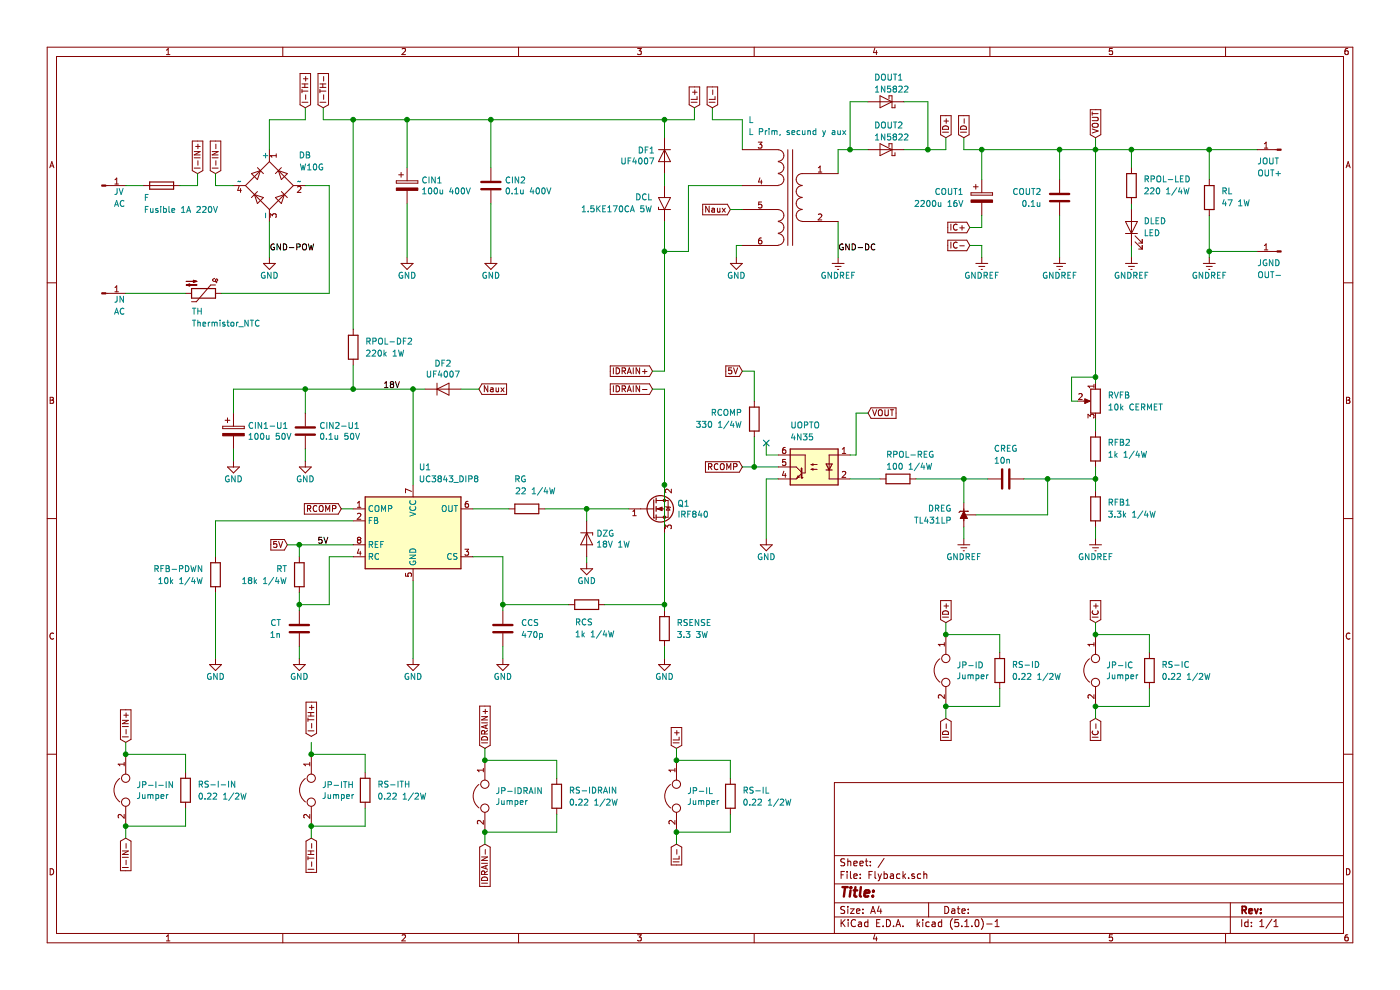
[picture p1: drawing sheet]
EESchema Schematic File Version 4
LIBS:Flyback-cache
EELAYER 29 0
EELAYER END
$Descr A4 11693 8268
encoding utf-8
Sheet 1 1
Title ""
Date ""
Rev ""
Comp ""
Comment1 ""
Comment2 ""
Comment3 ""
Comment4 ""
$EndDescr
$Comp
L Device:Thermistor_NTC TH
U 1 1
P 1700 2450
F 0 "TH" V 1850 2350 50  0000 L CNN
F 1 "Thermistor_NTC" V 1950 2350 50  0000 L CNN
F 2 "" H 1700 2500 50  0001 C CNN
F 3 "~" H 1700 2500 50  0001 C CNN
	1    1700 2450
	0    1    1    0   
$EndComp
$Comp
L Device:CP CIN1
U 1 1
P 3400 1550
F 0 "CIN1" H 3518 1596 50  0000 L CNN
F 1 "100u 400V" H 3518 1505 50  0000 L CNN
F 2 "" H 3438 1400 50  0001 C CNN
F 3 "~" H 3400 1550 50  0001 C CNN
	1    3400 1550
	1    0    0    -1  
$EndComp
$Comp
L Device:C CIN2
U 1 1
P 4100 1550
F 0 "CIN2" H 4215 1596 50  0000 L CNN
F 1 "0.1u 400V" H 4215 1505 50  0000 L CNN
F 2 "" H 4138 1400 50  0001 C CNN
F 3 "~" H 4100 1550 50  0001 C CNN
	1    4100 1550
	1    0    0    -1  
$EndComp
$Comp
L power:GND #PWR?
U 1 1
P 3400 2150
F 0 "#PWR?" H 3400 1900 50  0001 C CNN
F 1 "GND" H 3400 2000 50  0000 C CNN
F 2 "" H 3400 2150 50  0001 C CNN
F 3 "" H 3400 2150 50  0001 C CNN
	1    3400 2150
	1    0    0    -1  
$EndComp
$Comp
L power:GND #PWR?
U 1 1
P 4100 2150
F 0 "#PWR?" H 4100 1900 50  0001 C CNN
F 1 "GND" H 4100 2000 50  0000 C CNN
F 2 "" H 4100 2150 50  0001 C CNN
F 3 "" H 4100 2150 50  0001 C CNN
	1    4100 2150
	1    0    0    -1  
$EndComp
$Comp
L Connector:Conn_01x01_Male JV
U 1 1
P 850 1550
F 0 "JV" H 950 1500 50  0000 L CNN
F 1 "AC" H 950 1400 50  0000 L CNN
F 2 "" H 850 1550 50  0001 C CNN
F 3 "~" H 850 1550 50  0001 C CNN
	1    850  1550
	1    0    0    -1  
$EndComp
$Comp
L Connector:Conn_01x01_Male JN
U 1 1
P 850 2450
F 0 "JN" H 950 2400 50  0000 L CNN
F 1 "AC" H 950 2300 50  0000 L CNN
F 2 "" H 850 2450 50  0001 C CNN
F 3 "~" H 850 2450 50  0001 C CNN
	1    850  2450
	1    0    0    -1  
$EndComp
$Comp
L Device:R RPOL-DF2
U 1 1
P 2950 2900
F 0 "RPOL-DF2" H 3050 2950 50  0000 L CNN
F 1 "220k 1W" H 3050 2850 50  0000 L CNN
F 2 "" V 2880 2900 50  0001 C CNN
F 3 "~" H 2950 2900 50  0001 C CNN
	1    2950 2900
	1    0    0    -1  
$EndComp
$Comp
L Regulator_Controller:UC3843_DIP8 U1
U 1 1
P 3450 4450
F 0 "U1" H 3550 5000 50  0000 C CNN
F 1 "UC3843_DIP8" H 3750 4900 50  0000 C CNN
F 2 "Package_DIP:DIP-8_W7.62mm" H 3450 3950 50  0001 C CNN
F 3 "http://www.ti.com/lit/ds/symlink/uc3842.pdf" H 3450 4450 50  0001 C CNN
	1    3450 4450
	1    0    0    -1  
$EndComp
$Comp
L Diode_Bridge:W10G DB
U 1 1
P 2250 1550
F 0 "DB" V 2500 1200 50  0000 L CNN
F 1 "W10G" V 2400 1300 50  0000 R CNN
F 2 "Diode_THT:Diode_Bridge_Round_D9.8mm" H 2400 1675 50  0001 L CNN
F 3 "https://www.vishay.com/docs/88769/woo5g.pdf" H 2250 1550 50  0001 C CNN
	1    2250 1550
	0    -1   -1   0   
$EndComp
$Comp
L Transistor_FET:IRF740 Q1
U 1 1
P 5450 4250
F 0 "Q1" H 5656 4296 50  0000 L CNN
F 1 "IRF840" H 5656 4205 50  0000 L CNN
F 2 "Package_TO_SOT_THT:TO-220-3_Vertical" H 5700 4175 50  0001 L CIN
F 3 "http://www.vishay.com/docs/91054/91054.pdf" H 5450 4250 50  0001 L CNN
	1    5450 4250
	1    0    0    -1  
$EndComp
$Comp
L Diode:BA159 DF2
U 1 1
P 3700 3250
F 0 "DF2" H 3700 3466 50  0000 C CNN
F 1 "UF4007" H 3700 3375 50  0000 C CNN
F 2 "Diode_THT:D_DO-41_SOD81_P10.16mm_Horizontal" H 3700 3075 50  0001 C CNN
F 3 "http://diotec.com/tl_files/diotec/files/pdf/datasheets/ba157" H 3700 3250 50  0001 C CNN
	1    3700 3250
	1    0    0    -1  
$EndComp
$Comp
L Diode:BA159 DF1
U 1 1
P 5550 1300
F 0 "DF1" V 5504 1221 50  0000 R CNN
F 1 "UF4007" V 5595 1221 50  0000 R CNN
F 2 "Diode_THT:D_DO-41_SOD81_P10.16mm_Horizontal" H 5550 1125 50  0001 C CNN
F 3 "http://diotec.com/tl_files/diotec/files/pdf/datasheets/ba157" H 5550 1300 50  0001 C CNN
	1    5550 1300
	0    1    1    0   
$EndComp
$Comp
L Diode:ZPDxx DZG
U 1 1
P 4900 4500
F 0 "DZG" V 4854 4579 50  0000 L CNN
F 1 "18V 1W" V 4945 4579 50  0000 L CNN
F 2 "Diode_THT:D_DO-35_SOD27_P10.16mm_Horizontal" H 4900 4325 50  0001 C CNN
F 3 "http://diotec.com/tl_files/diotec/files/pdf/datasheets/zpd1" H 4900 4500 50  0001 C CNN
	1    4900 4500
	0    1    1    0   
$EndComp
$Comp
L power:GND #PWR?
U 1 1
P 6150 2150
F 0 "#PWR?" H 6150 1900 50  0001 C CNN
F 1 "GND" H 6150 2000 50  0000 C CNN
F 2 "" H 6150 2150 50  0001 C CNN
F 3 "" H 6150 2150 50  0001 C CNN
	1    6150 2150
	1    0    0    -1  
$EndComp
$Comp
L Device:R RG
U 1 1
P 4400 4250
F 0 "RG" V 4150 4250 50  0000 R CNN
F 1 "22 1/4W" V 4250 4150 50  0000 L CNN
F 2 "" V 4330 4250 50  0001 C CNN
F 3 "~" H 4400 4250 50  0001 C CNN
	1    4400 4250
	0    1    1    0   
$EndComp
$Comp
L Reference_Voltage:TL431LP DREG
U 1 1
P 8050 4300
F 0 "DREG" V 8100 4200 50  0000 R CNN
F 1 "TL431LP" V 8000 4200 50  0000 R CNN
F 2 "Package_TO_SOT_THT:TO-92_Inline" H 8050 4150 50  0001 C CIN
F 3 "http://www.ti.com/lit/ds/symlink/tl431.pdf" H 8050 4300 50  0001 C CIN
	1    8050 4300
	0    1    -1   0   
$EndComp
$Comp
L Device:R RSENSE
U 1 1
P 5550 5250
F 0 "RSENSE" H 5450 5300 50  0000 R CNN
F 1 "3.3 3W" H 5450 5200 50  0000 R CNN
F 2 "Resistor_THT:R_Axial_DIN0309_L9.0mm_D3.2mm_P15.24mm_Horizontal" V 5480 5250 50  0001 C CNN
F 3 "~" H 5550 5250 50  0001 C CNN
	1    5550 5250
	-1   0    0    -1  
$EndComp
$Comp
L Device:C CT
U 1 1
P 2500 5250
F 0 "CT" H 2350 5300 50  0000 R CNN
F 1 "1n" H 2350 5200 50  0000 R CNN
F 2 "" H 2538 5100 50  0001 C CNN
F 3 "~" H 2500 5250 50  0001 C CNN
	1    2500 5250
	1    0    0    -1  
$EndComp
$Comp
L Device:R RT
U 1 1
P 2500 4800
F 0 "RT" H 2400 4850 50  0000 R CNN
F 1 "18k 1/4W" H 2400 4750 50  0000 R CNN
F 2 "" V 2430 4800 50  0001 C CNN
F 3 "~" H 2500 4800 50  0001 C CNN
	1    2500 4800
	1    0    0    -1  
$EndComp
$Comp
L Diode:1N5822 DOUT2
U 1 1
P 7400 1250
F 0 "DOUT2" H 7500 1050 50  0000 R CNN
F 1 "1N5822" H 7500 1150 50  0000 R CNN
F 2 "Diode_THT:D_DO-201AD_P15.24mm_Horizontal" H 7400 1075 50  0001 C CNN
F 3 "http://www.vishay.com/docs/88526/1n5820.pdf" H 7400 1250 50  0001 C CNN
	1    7400 1250
	-1   0    0    1   
$EndComp
$Comp
L Diode:1N5822 DOUT1
U 1 1
P 7400 850
F 0 "DOUT1" H 7500 650 50  0000 R CNN
F 1 "1N5822" H 7500 750 50  0000 R CNN
F 2 "Diode_THT:D_DO-201AD_P15.24mm_Horizontal" H 7400 675 50  0001 C CNN
F 3 "http://www.vishay.com/docs/88526/1n5820.pdf" H 7400 850 50  0001 C CNN
	1    7400 850 
	-1   0    0    1   
$EndComp
$Comp
L power:GND #PWR?
U 1 1
P 2500 5500
F 0 "#PWR?" H 2500 5250 50  0001 C CNN
F 1 "GND" H 2500 5350 50  0000 C CNN
F 2 "" H 2500 5500 50  0001 C CNN
F 3 "" H 2500 5500 50  0001 C CNN
	1    2500 5500
	1    0    0    -1  
$EndComp
$Comp
L power:GND #PWR?
U 1 1
P 3450 5500
F 0 "#PWR?" H 3450 5250 50  0001 C CNN
F 1 "GND" H 3450 5350 50  0000 C CNN
F 2 "" H 3450 5500 50  0001 C CNN
F 3 "" H 3450 5500 50  0001 C CNN
	1    3450 5500
	1    0    0    -1  
$EndComp
$Comp
L power:GND #PWR?
U 1 1
P 5550 5500
F 0 "#PWR?" H 5550 5250 50  0001 C CNN
F 1 "GND" H 5550 5350 50  0000 C CNN
F 2 "" H 5550 5500 50  0001 C CNN
F 3 "" H 5550 5500 50  0001 C CNN
	1    5550 5500
	1    0    0    -1  
$EndComp
$Comp
L power:GND #PWR?
U 1 1
P 4200 5500
F 0 "#PWR?" H 4200 5250 50  0001 C CNN
F 1 "GND" H 4200 5350 50  0000 C CNN
F 2 "" H 4200 5500 50  0001 C CNN
F 3 "" H 4200 5500 50  0001 C CNN
	1    4200 5500
	1    0    0    -1  
$EndComp
$Comp
L power:GND #PWR?
U 1 1
P 4900 4700
F 0 "#PWR?" H 4900 4450 50  0001 C CNN
F 1 "GND" H 4900 4550 50  0000 C CNN
F 2 "" H 4900 4700 50  0001 C CNN
F 3 "" H 4900 4700 50  0001 C CNN
	1    4900 4700
	1    0    0    -1  
$EndComp
$Comp
L Device:R RCS
U 1 1
P 4900 5050
F 0 "RCS" V 4750 5150 50  0000 R CNN
F 1 "1k 1/4W" V 4650 5150 50  0000 R CNN
F 2 "" V 4830 5050 50  0001 C CNN
F 3 "~" H 4900 5050 50  0001 C CNN
	1    4900 5050
	0    -1   -1   0   
$EndComp
$Comp
L Device:C CCS
U 1 1
P 4200 5250
F 0 "CCS" H 4350 5300 50  0000 L CNN
F 1 "470p" H 4350 5200 50  0000 L CNN
F 2 "" H 4238 5100 50  0001 C CNN
F 3 "~" H 4200 5250 50  0001 C CNN
	1    4200 5250
	1    0    0    -1  
$EndComp
$Comp
L Device:R RPOL-REG
U 1 1
P 7500 4000
F 0 "RPOL-REG" V 7700 4100 50  0000 R CNN
F 1 "100 1/4W" V 7600 4100 50  0000 R CNN
F 2 "" V 7430 4000 50  0001 C CNN
F 3 "~" H 7500 4000 50  0001 C CNN
	1    7500 4000
	0    -1   -1   0   
$EndComp
$Comp
L Device:R RCOMP
U 1 1
P 6300 3500
F 0 "RCOMP" H 6200 3450 50  0000 R CNN
F 1 "330 1/4W" H 6200 3550 50  0000 R CNN
F 2 "" V 6230 3500 50  0001 C CNN
F 3 "~" H 6300 3500 50  0001 C CNN
	1    6300 3500
	1    0    0    1   
$EndComp
$Comp
L power:GND #PWR?
U 1 1
P 6400 4500
F 0 "#PWR?" H 6400 4250 50  0001 C CNN
F 1 "GND" H 6400 4350 50  0000 C CNN
F 2 "" H 6400 4500 50  0001 C CNN
F 3 "" H 6400 4500 50  0001 C CNN
	1    6400 4500
	1    0    0    -1  
$EndComp
$Comp
L Device:C CIN2-U1
U 1 1
P 2550 3600
F 0 "CIN2-U1" H 2665 3646 50  0000 L CNN
F 1 "0.1u 50V" H 2665 3555 50  0000 L CNN
F 2 "" H 2588 3450 50  0001 C CNN
F 3 "~" H 2550 3600 50  0001 C CNN
	1    2550 3600
	1    0    0    -1  
$EndComp
$Comp
L power:GND #PWR?
U 1 1
P 2250 2150
F 0 "#PWR?" H 2250 1900 50  0001 C CNN
F 1 "GND" H 2250 2000 50  0000 C CNN
F 2 "" H 2250 2150 50  0001 C CNN
F 3 "" H 2250 2150 50  0001 C CNN
	1    2250 2150
	1    0    0    -1  
$EndComp
$Comp
L power:GND #PWR?
U 1 1
P 2550 3850
F 0 "#PWR?" H 2550 3600 50  0001 C CNN
F 1 "GND" H 2550 3700 50  0000 C CNN
F 2 "" H 2550 3850 50  0001 C CNN
F 3 "" H 2550 3850 50  0001 C CNN
	1    2550 3850
	1    0    0    -1  
$EndComp
$Comp
L power:GND #PWR?
U 1 1
P 1950 3850
F 0 "#PWR?" H 1950 3600 50  0001 C CNN
F 1 "GND" H 1950 3700 50  0000 C CNN
F 2 "" H 1950 3850 50  0001 C CNN
F 3 "" H 1950 3850 50  0001 C CNN
	1    1950 3850
	1    0    0    -1  
$EndComp
$Comp
L Device:CP CIN1-U1
U 1 1
P 1950 3600
F 0 "CIN1-U1" H 2068 3646 50  0000 L CNN
F 1 "100u 50V" H 2068 3555 50  0000 L CNN
F 2 "" H 1988 3450 50  0001 C CNN
F 3 "~" H 1950 3600 50  0001 C CNN
	1    1950 3600
	1    0    0    -1  
$EndComp
$Comp
L power:GNDREF #PWR?
U 1 1
P 8050 4500
F 0 "#PWR?" H 8050 4250 50  0001 C CNN
F 1 "GNDREF" H 8050 4350 50  0000 C CNN
F 2 "" H 8050 4500 50  0001 C CNN
F 3 "" H 8050 4500 50  0001 C CNN
	1    8050 4500
	1    0    0    -1  
$EndComp
$Comp
L power:GNDREF #PWR?
U 1 1
P 9150 4500
F 0 "#PWR?" H 9150 4250 50  0001 C CNN
F 1 "GNDREF" H 9150 4350 50  0000 C CNN
F 2 "" H 9150 4500 50  0001 C CNN
F 3 "" H 9150 4500 50  0001 C CNN
	1    9150 4500
	1    0    0    -1  
$EndComp
Wire Wire Line
	2250 1250 2250 1000
Wire Wire Line
	2750 1550 2550 1550
Wire Wire Line
	2750 1550 2750 2450
Wire Wire Line
	2250 1850 2250 2150
Wire Wire Line
	3400 1000 3400 1400
Wire Wire Line
	3400 1000 4100 1000
Wire Wire Line
	4100 1000 4100 1400
Connection ~ 3400 1000
Connection ~ 4100 1000
Wire Wire Line
	6200 1000 6200 1250
Wire Wire Line
	5550 2100 5750 2100
Wire Wire Line
	3400 1700 3400 2150
Wire Wire Line
	4100 1700 4100 2150
Wire Wire Line
	2950 3050 2950 3250
Wire Wire Line
	2950 3250 3450 3250
Wire Wire Line
	2950 3250 2550 3250
Wire Wire Line
	2550 3250 2550 3450
Connection ~ 2950 3250
Wire Wire Line
	1950 3450 1950 3250
Wire Wire Line
	1950 3250 2550 3250
Connection ~ 2550 3250
Wire Wire Line
	3450 4050 3450 3250
Connection ~ 3450 3250
Wire Wire Line
	3450 3250 3550 3250
Wire Wire Line
	2550 3750 2550 3850
Wire Wire Line
	1950 3750 1950 3850
Wire Wire Line
	2950 4550 2500 4550
Wire Wire Line
	2500 4550 2500 4650
Wire Wire Line
	2500 4950 2500 5050
Wire Wire Line
	2500 5400 2500 5500
Wire Wire Line
	2950 4650 2750 4650
Wire Wire Line
	2750 4650 2750 5050
Wire Wire Line
	2750 5050 2500 5050
Wire Wire Line
	3450 4850 3450 5500
Wire Wire Line
	3950 4650 4200 4650
Wire Wire Line
	4200 4650 4200 5050
Wire Wire Line
	4750 5050 4200 5050
Connection ~ 4200 5050
Wire Wire Line
	4200 5050 4200 5100
Wire Wire Line
	4200 5400 4200 5500
Wire Wire Line
	5050 5050 5550 5050
Wire Wire Line
	5550 5050 5550 5100
Wire Wire Line
	5550 5400 5550 5500
Wire Wire Line
	5550 4450 5550 5050
Connection ~ 5550 5050
Wire Wire Line
	4250 4250 3950 4250
Wire Wire Line
	4550 4250 4900 4250
Wire Wire Line
	4900 4350 4900 4250
Connection ~ 4900 4250
Wire Wire Line
	4900 4250 5250 4250
Wire Wire Line
	4900 4650 4900 4700
Text Label 3200 3250 0    50   ~ 0
18V
Text GLabel 6100 1750 0    50   Input ~ 0
Naux
Text GLabel 4000 3250 2    50   Input ~ 0
Naux
Wire Wire Line
	3850 3250 4000 3250
$Comp
L Diode:1.5KExxA DCL
U 1 1
P 5550 1700
F 0 "DCL" V 5600 1800 50  0000 L CNN
F 1 "1.5KE170CA 5W" V 5500 1800 50  0000 L CNN
F 2 "Diode_THT:D_DO-201AE_P15.24mm_Horizontal" H 5550 1500 50  0001 C CNN
F 3 "https://www.vishay.com/docs/88301/15ke.pdf" H 5500 1700 50  0001 C CNN
	1    5550 1700
	0    -1   -1   0   
$EndComp
Wire Wire Line
	5550 4050 5550 4400
Wire Wire Line
	6200 2050 6150 2050
Wire Wire Line
	6150 2050 6150 2150
Wire Wire Line
	5750 1550 5750 2100
Wire Wire Line
	5550 1450 5550 1550
Wire Wire Line
	2950 1000 2950 2750
Text GLabel 2400 4550 0    50   Input ~ 0
5V
Text GLabel 6200 3100 0    50   Input ~ 0
5V
Text Label 2650 4550 0    50   ~ 0
5V
Wire Wire Line
	7100 4000 7350 4000
Wire Wire Line
	7650 4000 8050 4000
Wire Wire Line
	8050 4000 8050 4200
$Comp
L Device:C CREG
U 1 1
P 8400 4000
F 0 "CREG" V 8650 4100 50  0000 R CNN
F 1 "10n" V 8550 4100 50  0000 R CNN
F 2 "" H 8438 3850 50  0001 C CNN
F 3 "~" H 8400 4000 50  0001 C CNN
	1    8400 4000
	0    -1   -1   0   
$EndComp
Wire Wire Line
	8250 4000 8050 4000
Connection ~ 8050 4000
Wire Wire Line
	8050 4400 8050 4500
Wire Wire Line
	8550 4000 8750 4000
Wire Wire Line
	8750 4000 8750 4300
Wire Wire Line
	8750 4300 8150 4300
Wire Wire Line
	7250 850  7100 850 
Wire Wire Line
	7100 850  7100 1250
Connection ~ 7100 1250
Wire Wire Line
	7100 1250 7250 1250
Wire Wire Line
	7550 850  7750 850 
Wire Wire Line
	7750 850  7750 1250
$Comp
L Device:CP COUT1
U 1 1
P 8200 1650
F 0 "COUT1" H 8050 1700 50  0000 R CNN
F 1 "2200u 16V" H 8050 1600 50  0000 R CNN
F 2 "" H 8238 1500 50  0001 C CNN
F 3 "~" H 8200 1650 50  0001 C CNN
	1    8200 1650
	1    0    0    -1  
$EndComp
$Comp
L Device:C COUT2
U 1 1
P 8850 1650
F 0 "COUT2" H 8700 1700 50  0000 R CNN
F 1 "0.1u" H 8700 1600 50  0000 R CNN
F 2 "" H 8888 1500 50  0001 C CNN
F 3 "~" H 8850 1650 50  0001 C CNN
	1    8850 1650
	1    0    0    -1  
$EndComp
Wire Wire Line
	7000 1250 7000 1450
Wire Wire Line
	8200 1250 8200 1500
Wire Wire Line
	8850 1250 8850 1500
$Comp
L power:GNDREF #PWR?
U 1 1
P 8200 2150
F 0 "#PWR?" H 8200 1900 50  0001 C CNN
F 1 "GNDREF" H 8200 2000 50  0000 C CNN
F 2 "" H 8200 2150 50  0001 C CNN
F 3 "" H 8200 2150 50  0001 C CNN
	1    8200 2150
	1    0    0    -1  
$EndComp
$Comp
L power:GNDREF #PWR?
U 1 1
P 7000 2150
F 0 "#PWR?" H 7000 1900 50  0001 C CNN
F 1 "GNDREF" H 7000 2000 50  0000 C CNN
F 2 "" H 7000 2150 50  0001 C CNN
F 3 "" H 7000 2150 50  0001 C CNN
	1    7000 2150
	1    0    0    -1  
$EndComp
$Comp
L power:GNDREF #PWR?
U 1 1
P 8850 2150
F 0 "#PWR?" H 8850 1900 50  0001 C CNN
F 1 "GNDREF" H 8850 2000 50  0000 C CNN
F 2 "" H 8850 2150 50  0001 C CNN
F 3 "" H 8850 2150 50  0001 C CNN
	1    8850 2150
	1    0    0    -1  
$EndComp
$Comp
L Connector:Conn_01x01_Male JOUT
U 1 1
P 10700 1250
F 0 "JOUT" H 10900 1350 50  0000 R CNN
F 1 "OUT+" H 10900 1450 50  0000 R CNN
F 2 "" H 10700 1250 50  0001 C CNN
F 3 "~" H 10700 1250 50  0001 C CNN
	1    10700 1250
	-1   0    0    1   
$EndComp
Wire Wire Line
	7000 1850 7000 2150
Wire Wire Line
	8850 1800 8850 2150
Text Label 2250 2100 0    50   ~ 0
GND-POW
Text Label 7000 2100 0    50   ~ 0
GND-DC
$Comp
L Connector:Conn_01x01_Male JGND
U 1 1
P 10700 2100
F 0 "JGND" H 10900 2200 50  0000 R CNN
F 1 "OUT-" H 10900 2300 50  0000 R CNN
F 2 "" H 10700 2100 50  0001 C CNN
F 3 "~" H 10700 2100 50  0001 C CNN
	1    10700 2100
	-1   0    0    1   
$EndComp
Wire Wire Line
	10100 1800 10100 2100
Wire Wire Line
	9450 2050 9450 2150
$Comp
L power:GNDREF #PWR?
U 1 1
P 9450 2150
F 0 "#PWR?" H 9450 1900 50  0001 C CNN
F 1 "GNDREF" H 9450 2000 50  0000 C CNN
F 2 "" H 9450 2150 50  0001 C CNN
F 3 "" H 9450 2150 50  0001 C CNN
	1    9450 2150
	1    0    0    -1  
$EndComp
Wire Wire Line
	10100 1500 10100 1250
Wire Wire Line
	9450 1700 9450 1750
$Comp
L power:GNDREF #PWR?
U 1 1
P 10100 2150
F 0 "#PWR?" H 10100 1900 50  0001 C CNN
F 1 "GNDREF" H 10100 2000 50  0000 C CNN
F 2 "" H 10100 2150 50  0001 C CNN
F 3 "" H 10100 2150 50  0001 C CNN
	1    10100 2150
	1    0    0    -1  
$EndComp
$Comp
L Device:LED DLED
U 1 1
P 9450 1900
F 0 "DLED" V 9500 1800 50  0000 R CNN
F 1 "LED" V 9400 1800 50  0000 R CNN
F 2 "" H 9450 1900 50  0001 C CNN
F 3 "~" H 9450 1900 50  0001 C CNN
	1    9450 1900
	0    -1   -1   0   
$EndComp
$Comp
L Device:R RL
U 1 1
P 10100 1650
F 0 "RL" H 10000 1600 50  0000 R CNN
F 1 "47 1W" H 10000 1700 50  0000 R CNN
F 2 "" V 10030 1650 50  0001 C CNN
F 3 "~" H 10100 1650 50  0001 C CNN
	1    10100 1650
	-1   0    0    1   
$EndComp
$Comp
L Device:R RPOL-LED
U 1 1
P 9450 1550
F 0 "RPOL-LED" H 9350 1500 50  0000 R CNN
F 1 "220 1/4W" H 9350 1600 50  0000 R CNN
F 2 "" V 9380 1550 50  0001 C CNN
F 3 "~" H 9450 1550 50  0001 C CNN
	1    9450 1550
	-1   0    0    1   
$EndComp
Connection ~ 8850 1250
Wire Wire Line
	8850 1250 9150 1250
Connection ~ 9450 1250
Connection ~ 10100 1250
Wire Wire Line
	9450 1250 10100 1250
Wire Wire Line
	10100 1250 10500 1250
Wire Wire Line
	10500 2100 10100 2100
Connection ~ 10100 2100
Wire Wire Line
	10100 2100 10100 2150
Connection ~ 9150 1250
Wire Wire Line
	9150 1250 9450 1250
$Comp
L Device:R RFB1
U 1 1
P 9150 4250
F 0 "RFB1" H 9050 4200 50  0000 R CNN
F 1 "3.3k 1/4W" H 9050 4300 50  0000 R CNN
F 2 "" V 9080 4250 50  0001 C CNN
F 3 "~" H 9150 4250 50  0001 C CNN
	1    9150 4250
	-1   0    0    1   
$EndComp
Text GLabel 6200 3900 0    50   Input ~ 0
RCOMP
Wire Wire Line
	9150 4400 9150 4500
Wire Wire Line
	8750 4000 9150 4000
Wire Wire Line
	9150 4000 9150 4100
Connection ~ 8750 4000
Text GLabel 7250 3450 2    50   Input ~ 0
VOUT
Wire Wire Line
	7150 3450 7150 3800
$Comp
L Device:R RFB2
U 1 1
P 9150 3750
F 0 "RFB2" H 9050 3700 50  0000 R CNN
F 1 "1k 1/4W" H 9050 3800 50  0000 R CNN
F 2 "" V 9080 3750 50  0001 C CNN
F 3 "~" H 9150 3750 50  0001 C CNN
	1    9150 3750
	-1   0    0    1   
$EndComp
Wire Wire Line
	9150 3900 9150 4000
Connection ~ 9150 4000
$Comp
L Device:R_POT RVFB
U 1 1
P 9150 3350
F 0 "RVFB" H 9050 3400 50  0000 R CNN
F 1 "10k CERMET" H 9050 3300 50  0000 R CNN
F 2 "" H 9150 3350 50  0001 C CNN
F 3 "~" H 9150 3350 50  0001 C CNN
	1    9150 3350
	-1   0    0    -1  
$EndComp
Wire Wire Line
	9000 3350 8950 3350
Wire Wire Line
	8950 3350 8950 3150
Wire Wire Line
	8950 3150 9150 3150
Wire Wire Line
	9150 3200 9150 3150
Wire Wire Line
	9150 3500 9150 3600
Text GLabel 8100 1900 0    50   Input ~ 0
IC+
Text GLabel 8100 2050 0    50   Input ~ 0
IC-
Wire Wire Line
	8200 1800 8200 1900
Wire Wire Line
	8200 1900 8100 1900
Wire Wire Line
	8100 2050 8200 2050
Text GLabel 5450 3100 0    50   Input ~ 0
IDRAIN+
Text GLabel 5450 3250 0    50   Input ~ 0
IDRAIN-
Wire Wire Line
	5550 3100 5450 3100
Wire Wire Line
	5450 3250 5550 3250
Wire Wire Line
	5550 2100 5550 3100
Connection ~ 5550 2100
Connection ~ 5550 4050
Wire Wire Line
	7000 1250 7100 1250
Text GLabel 7900 1150 1    50   Input ~ 0
ID+
Wire Wire Line
	7900 1150 7900 1250
Wire Wire Line
	8050 1150 8050 1250
Wire Wire Line
	8200 1250 8850 1250
Wire Wire Line
	7550 1250 7750 1250
Wire Wire Line
	8050 1250 8200 1250
Connection ~ 8200 1250
Wire Wire Line
	7750 1250 7900 1250
Connection ~ 7750 1250
Text GLabel 1650 1450 1    50   Input ~ 0
I-IN+
Text GLabel 1800 1450 1    50   Input ~ 0
I-IN-
Wire Wire Line
	1650 1450 1650 1550
Wire Wire Line
	1800 1450 1800 1550
Wire Wire Line
	1800 1550 1950 1550
Wire Wire Line
	1050 1550 1200 1550
Wire Wire Line
	9150 1150 9150 1250
Wire Wire Line
	5750 1550 6200 1550
$Comp
L Device:Transformer_1P_2S L
U 1 1
P 6600 1650
F 0 "L" H 6950 2300 50  0000 R CNN
F 1 "L Prim, secund y aux" H 6950 2200 50  0000 R CNN
F 2 "" H 6600 1650 50  0001 C CNN
F 3 "~" H 6600 1650 50  0001 C CNN
	1    6600 1650
	-1   0    0    -1  
$EndComp
Wire Wire Line
	6200 1750 6100 1750
Text GLabel 8050 1150 1    50   Input ~ 0
ID-
Text GLabel 9150 1150 1    50   Input ~ 0
VOUT
Text GLabel 5800 900  1    50   Input ~ 0
IL+
Wire Wire Line
	5800 900  5800 1000
Wire Wire Line
	5950 900  5950 1000
Text GLabel 5950 900  1    50   Input ~ 0
IL-
Wire Wire Line
	5950 1000 6200 1000
Text GLabel 5650 6250 1    50   Input ~ 0
IL+
Text GLabel 5650 7050 3    50   Input ~ 0
IL-
Text GLabel 9150 6000 3    50   Input ~ 0
IC-
Text GLabel 7900 5200 1    50   Input ~ 0
ID+
Text GLabel 7900 6000 3    50   Input ~ 0
ID-
Text GLabel 4050 7050 3    50   Input ~ 0
IDRAIN-
Text GLabel 4050 6250 1    50   Input ~ 0
IDRAIN+
Text GLabel 1050 7000 3    50   Input ~ 0
I-IN-
Text GLabel 1050 6200 1    50   Input ~ 0
I-IN+
NoConn ~ 6400 3700
Wire Wire Line
	6400 3700 6400 3800
Wire Wire Line
	2850 4250 2950 4250
Wire Wire Line
	7150 3450 7250 3450
Wire Wire Line
	7150 3800 7100 3800
Wire Wire Line
	6300 3900 6500 3900
Wire Wire Line
	6400 3800 6500 3800
Text GLabel 2850 4250 0    50   Input ~ 0
RCOMP
Wire Wire Line
	2500 4550 2400 4550
Connection ~ 2500 4550
Text GLabel 2550 900  1    50   Input ~ 0
I-TH+
Text GLabel 2700 900  1    50   Input ~ 0
I-TH-
Wire Wire Line
	2550 900  2550 1000
Wire Wire Line
	2700 900  2700 1000
Wire Wire Line
	5550 3250 5550 4050
Wire Wire Line
	8200 2050 8200 2150
Text GLabel 2600 6150 1    50   Input ~ 0
I-TH+
Text GLabel 2600 7000 3    50   Input ~ 0
I-TH-
$Comp
L Device:R RS-IC
U 1 1
P 9600 5600
F 0 "RS-IC" H 9500 5650 50  0000 R CNN
F 1 "0.22 1/2W" H 9500 5550 50  0000 R CNN
F 2 "Resistor_THT:R_Axial_DIN0309_L9.0mm_D3.2mm_P15.24mm_Horizontal" V 9530 5600 50  0001 C CNN
F 3 "~" H 9600 5600 50  0001 C CNN
	1    9600 5600
	-1   0    0    -1  
$EndComp
Text GLabel 9150 5200 1    50   Input ~ 0
IC+
Wire Wire Line
	9150 5200 9150 5300
Wire Wire Line
	9150 5300 9600 5300
Wire Wire Line
	9600 5300 9600 5450
Connection ~ 9150 5300
Wire Wire Line
	9600 5750 9600 5900
Wire Wire Line
	9600 5900 9150 5900
Wire Wire Line
	9150 5900 9150 6000
Connection ~ 9150 5900
$Comp
L Device:R RS-ID
U 1 1
P 8350 5600
F 0 "RS-ID" H 8250 5650 50  0000 R CNN
F 1 "0.22 1/2W" H 8250 5550 50  0000 R CNN
F 2 "Resistor_THT:R_Axial_DIN0309_L9.0mm_D3.2mm_P15.24mm_Horizontal" V 8280 5600 50  0001 C CNN
F 3 "~" H 8350 5600 50  0001 C CNN
	1    8350 5600
	-1   0    0    -1  
$EndComp
Wire Wire Line
	7900 5200 7900 5300
Wire Wire Line
	7900 5300 8350 5300
Wire Wire Line
	8350 5300 8350 5450
Connection ~ 7900 5300
Wire Wire Line
	8350 5750 8350 5900
Wire Wire Line
	8350 5900 7900 5900
Wire Wire Line
	7900 5900 7900 6000
Connection ~ 7900 5900
$Comp
L Device:Jumper JP-ID
U 1 1
P 7900 5600
F 0 "JP-ID" V 7854 5512 50  0000 R CNN
F 1 "Jumper" V 7945 5512 50  0000 R CNN
F 2 "" H 7900 5600 50  0001 C CNN
F 3 "~" H 7900 5600 50  0001 C CNN
	1    7900 5600
	0    -1   1    0   
$EndComp
$Comp
L Device:R RS-IL
U 1 1
P 6100 6650
F 0 "RS-IL" H 6000 6700 50  0000 R CNN
F 1 "0.22 1/2W" H 6000 6600 50  0000 R CNN
F 2 "Resistor_THT:R_Axial_DIN0309_L9.0mm_D3.2mm_P15.24mm_Horizontal" V 6030 6650 50  0001 C CNN
F 3 "~" H 6100 6650 50  0001 C CNN
	1    6100 6650
	-1   0    0    -1  
$EndComp
Wire Wire Line
	5650 6250 5650 6350
Wire Wire Line
	5650 6350 6100 6350
Wire Wire Line
	6100 6350 6100 6500
Connection ~ 5650 6350
Wire Wire Line
	6100 6800 6100 6950
Wire Wire Line
	6100 6950 5650 6950
Wire Wire Line
	5650 6950 5650 7050
Connection ~ 5650 6950
$Comp
L Device:Jumper JP-IL
U 1 1
P 5650 6650
F 0 "JP-IL" V 5604 6562 50  0000 R CNN
F 1 "Jumper" V 5695 6562 50  0000 R CNN
F 2 "" H 5650 6650 50  0001 C CNN
F 3 "~" H 5650 6650 50  0001 C CNN
	1    5650 6650
	0    -1   1    0   
$EndComp
$Comp
L Device:R RS-IDRAIN
U 1 1
P 4650 6650
F 0 "RS-IDRAIN" H 4550 6700 50  0000 R CNN
F 1 "0.22 1/2W" H 4550 6600 50  0000 R CNN
F 2 "Resistor_THT:R_Axial_DIN0309_L9.0mm_D3.2mm_P15.24mm_Horizontal" V 4580 6650 50  0001 C CNN
F 3 "~" H 4650 6650 50  0001 C CNN
	1    4650 6650
	-1   0    0    -1  
$EndComp
Wire Wire Line
	4050 6250 4050 6350
Wire Wire Line
	4650 6350 4650 6500
Connection ~ 4050 6350
Wire Wire Line
	4650 6800 4650 6950
Wire Wire Line
	4050 6950 4050 7050
$Comp
L Device:Jumper JP-IDRAIN
U 1 1
P 4050 6650
F 0 "JP-IDRAIN" V 4004 6562 50  0000 R CNN
F 1 "Jumper" V 4095 6562 50  0000 R CNN
F 2 "" H 4050 6650 50  0001 C CNN
F 3 "~" H 4050 6650 50  0001 C CNN
	1    4050 6650
	0    -1   1    0   
$EndComp
$Comp
L Device:Jumper JP-IC
U 1 1
P 9150 5600
F 0 "JP-IC" V 9104 5512 50  0000 R CNN
F 1 "Jumper" V 9195 5512 50  0000 R CNN
F 2 "" H 9150 5600 50  0001 C CNN
F 3 "~" H 9150 5600 50  0001 C CNN
	1    9150 5600
	0    -1   1    0   
$EndComp
$Comp
L Device:R RS-ITH
U 1 1
P 3050 6600
F 0 "RS-ITH" H 2950 6650 50  0000 R CNN
F 1 "0.22 1/2W" H 2950 6550 50  0000 R CNN
F 2 "Resistor_THT:R_Axial_DIN0309_L9.0mm_D3.2mm_P15.24mm_Horizontal" V 2980 6600 50  0001 C CNN
F 3 "~" H 3050 6600 50  0001 C CNN
	1    3050 6600
	-1   0    0    -1  
$EndComp
Wire Wire Line
	2600 6200 2600 6300
Wire Wire Line
	2600 6300 3050 6300
Wire Wire Line
	3050 6300 3050 6450
Connection ~ 2600 6300
Wire Wire Line
	3050 6750 3050 6900
Wire Wire Line
	3050 6900 2600 6900
Wire Wire Line
	2600 6900 2600 7000
Connection ~ 2600 6900
$Comp
L Device:Jumper JP-ITH
U 1 1
P 2600 6600
F 0 "JP-ITH" V 2554 6512 50  0000 R CNN
F 1 "Jumper" V 2645 6512 50  0000 R CNN
F 2 "" H 2600 6600 50  0001 C CNN
F 3 "~" H 2600 6600 50  0001 C CNN
	1    2600 6600
	0    -1   1    0   
$EndComp
$Comp
L Device:R RS-I-IN
U 1 1
P 1550 6600
F 0 "RS-I-IN" H 1450 6650 50  0000 R CNN
F 1 "0.22 1/2W" H 1450 6550 50  0000 R CNN
F 2 "Resistor_THT:R_Axial_DIN0309_L9.0mm_D3.2mm_P15.24mm_Horizontal" V 1480 6600 50  0001 C CNN
F 3 "~" H 1550 6600 50  0001 C CNN
	1    1550 6600
	-1   0    0    -1  
$EndComp
Wire Wire Line
	1050 6200 1050 6300
Wire Wire Line
	1550 6300 1550 6450
Connection ~ 1050 6300
Wire Wire Line
	1550 6750 1550 6900
Wire Wire Line
	1050 6900 1050 7000
$Comp
L Device:Jumper JP-I-IN
U 1 1
P 1050 6600
F 0 "JP-I-IN" V 1004 6512 50  0000 R CNN
F 1 "Jumper" V 1095 6512 50  0000 R CNN
F 2 "" H 1050 6600 50  0001 C CNN
F 3 "~" H 1050 6600 50  0001 C CNN
	1    1050 6600
	0    -1   1    0   
$EndComp
Wire Wire Line
	1050 6300 1550 6300
Wire Wire Line
	1050 6900 1550 6900
Connection ~ 1050 6900
Wire Wire Line
	4050 6350 4650 6350
Wire Wire Line
	4050 6950 4650 6950
Connection ~ 4050 6950
$Comp
L Device:R RFB-PDWN
U 1 1
P 1800 4800
F 0 "RFB-PDWN" H 1700 4850 50  0000 R CNN
F 1 "10k 1/4W" H 1700 4750 50  0000 R CNN
F 2 "" V 1730 4800 50  0001 C CNN
F 3 "~" H 1800 4800 50  0001 C CNN
	1    1800 4800
	1    0    0    -1  
$EndComp
Wire Wire Line
	1800 4350 1800 4650
Wire Wire Line
	1800 4350 2950 4350
$Comp
L power:GND #PWR?
U 1 1
P 1800 5500
F 0 "#PWR?" H 1800 5250 50  0001 C CNN
F 1 "GND" H 1800 5350 50  0000 C CNN
F 2 "" H 1800 5500 50  0001 C CNN
F 3 "" H 1800 5500 50  0001 C CNN
	1    1800 5500
	1    0    0    -1  
$EndComp
Wire Wire Line
	9150 1250 9150 3150
Connection ~ 9150 3150
Wire Wire Line
	6200 3100 6300 3100
Wire Wire Line
	6300 3100 6300 3350
Wire Wire Line
	6300 3650 6300 3900
Wire Wire Line
	6500 4000 6400 4000
$Comp
L Isolator:4N35 UOPTO
U 1 1
P 6800 3900
F 0 "UOPTO" H 7000 4250 50  0000 R CNN
F 1 "4N35" H 7000 4150 50  0000 R CNN
F 2 "Package_DIP:DIP-6_W7.62mm" H 6600 3700 50  0001 L CIN
F 3 "https://www.vishay.com/docs/81181/4n35.pdf" H 6800 3900 50  0001 L CNN
	1    6800 3900
	-1   0    0    -1  
$EndComp
Wire Wire Line
	6400 4000 6400 4500
Wire Wire Line
	6300 3900 6200 3900
Connection ~ 6300 3900
Wire Wire Line
	4100 1000 5550 1000
Wire Wire Line
	5550 1150 5550 1000
Connection ~ 5550 1000
Wire Wire Line
	5550 1000 5800 1000
Wire Wire Line
	5550 1850 5550 2100
Wire Wire Line
	9450 1250 9450 1400
Wire Wire Line
	2950 1000 3400 1000
Wire Wire Line
	2700 1000 2950 1000
Connection ~ 2950 1000
Wire Wire Line
	2250 1000 2550 1000
$Comp
L Device:Fuse F
U 1 1
P 1350 1550
F 0 "F" V 1450 1400 50  0000 L CNN
F 1 "Fusible 1A 220V" V 1550 1400 50  0000 L CNN
F 2 "" V 1280 1550 50  0001 C CNN
F 3 "~" H 1350 1550 50  0001 C CNN
	1    1350 1550
	0    1    1    0   
$EndComp
Wire Wire Line
	1500 1550 1650 1550
Wire Wire Line
	1050 2450 1550 2450
Wire Wire Line
	1850 2450 2750 2450
Wire Wire Line
	2500 5050 2500 5100
Connection ~ 2500 5050
Wire Wire Line
	1800 4950 1800 5500
$EndSCHEMATC
